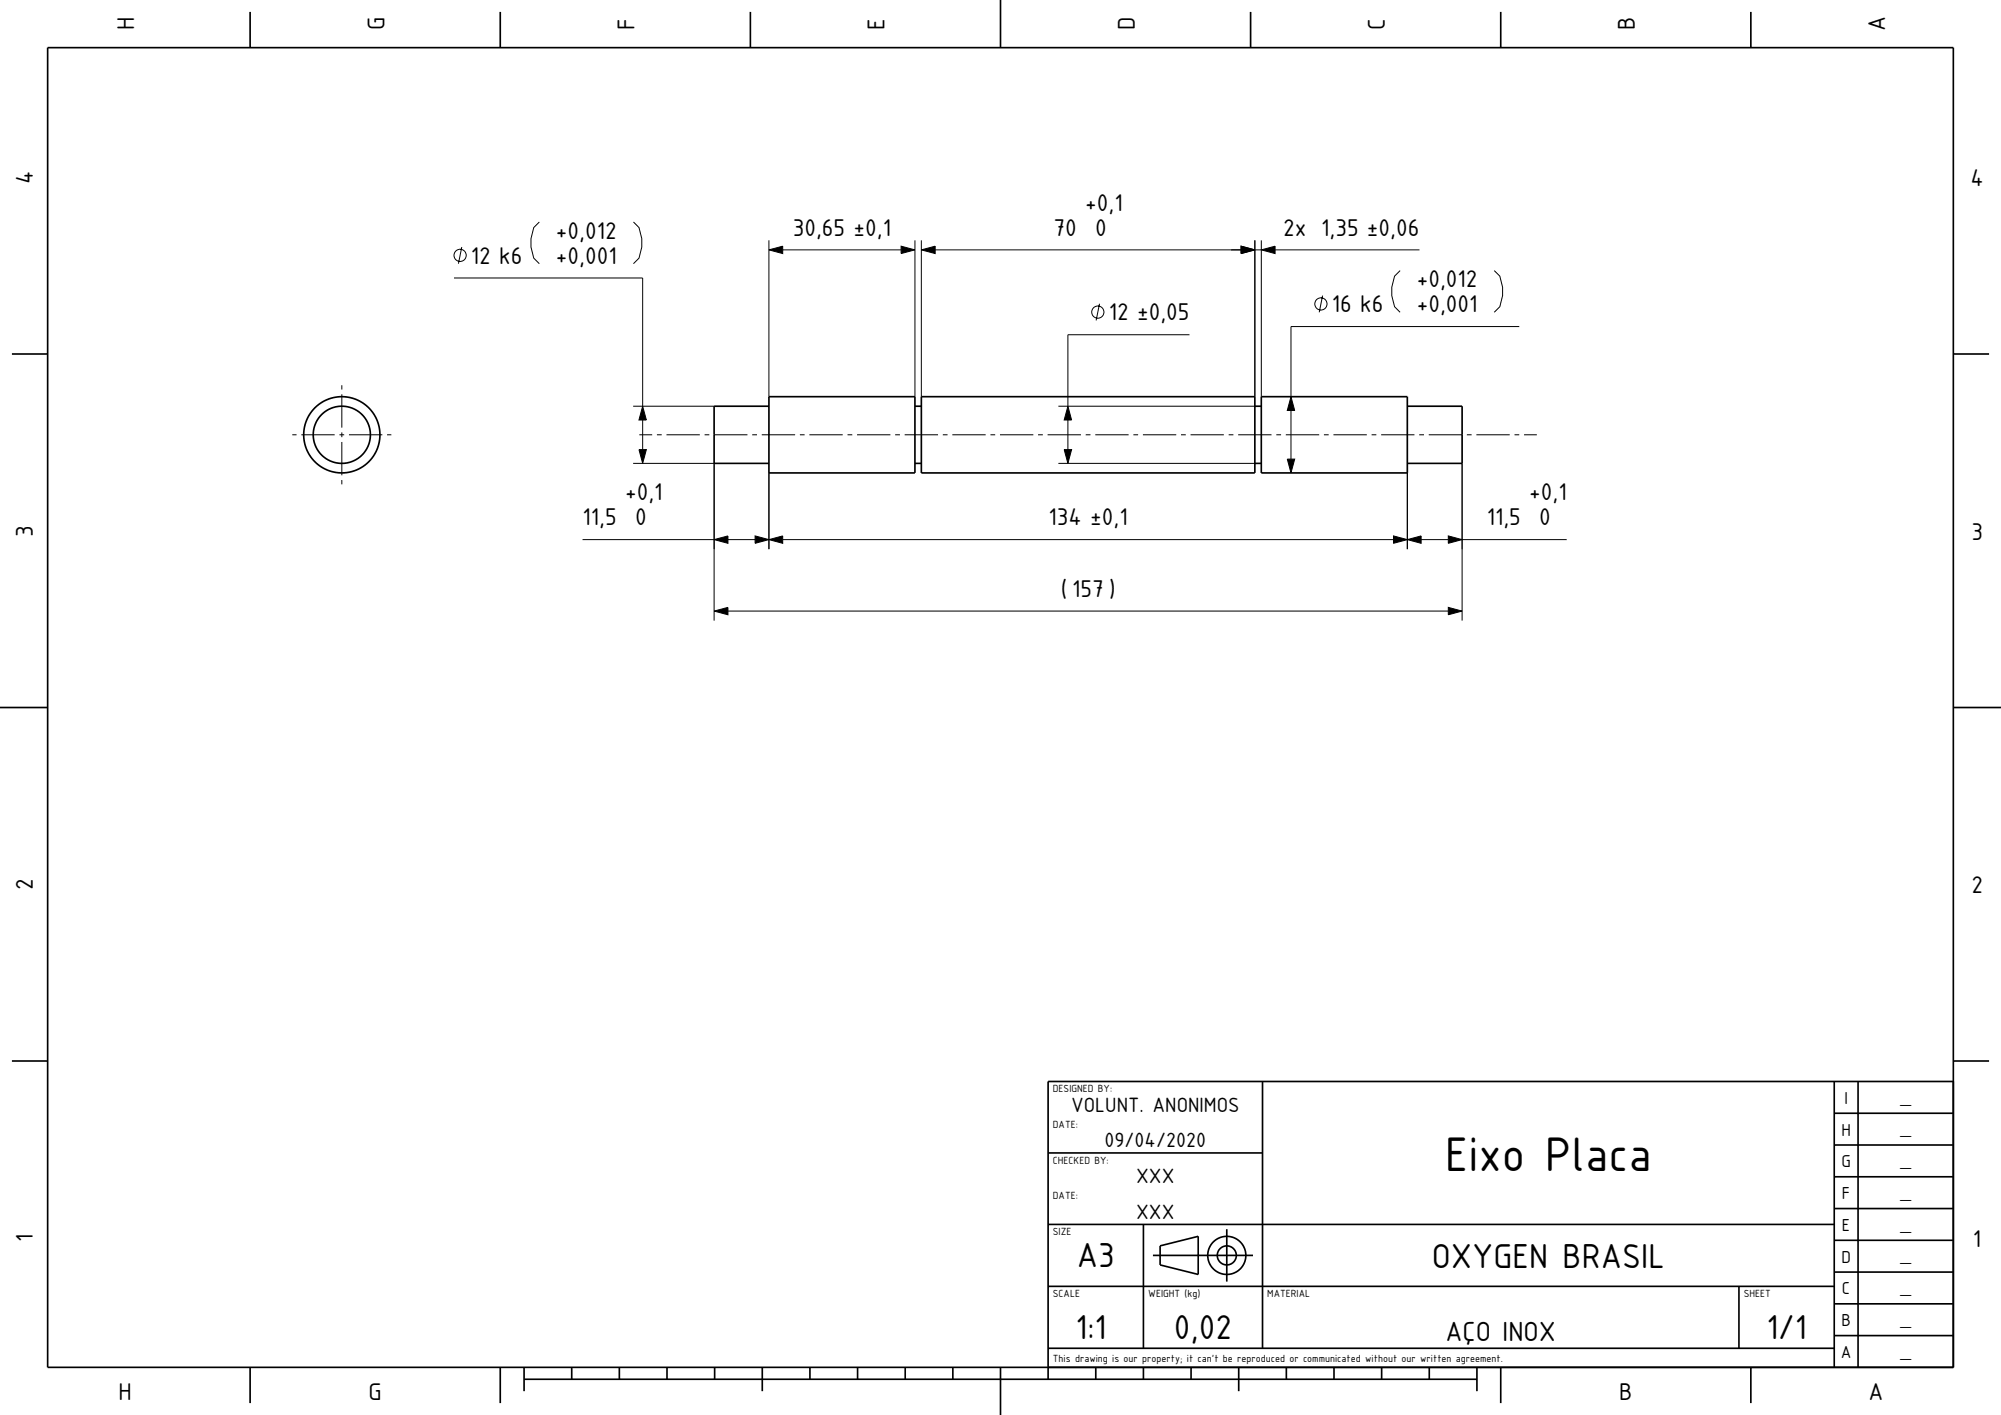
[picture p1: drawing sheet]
<svg xmlns="http://www.w3.org/2000/svg" width="420mm" height="297mm" viewBox="0 0 420 297" stroke-linecap="round" stroke-linejoin="round" font-family="sans-serif">
<g fill="none" stroke="#000" stroke-width=".21">
<path d="M95.3 58.3h39.6v27M96.9 51.8l-.7 3.5M113.2 46.6l-1.2 1.2-.6 2.3v1.7l.6 2.4 1.2 1.1M133 46.6l1.1 1.2 .6 2.3v1.7l-.6 2.4-1.1 1.1M161.4 52.4l2.9-.7v1.5zM161.4 50.4v32.9M164.3 52.4h24.8M189.1 51.7l2.9 .7-2.9 .8zM192 50.4v32.9M193.4 52.4l2.9-.7v1.5zM193.4 50.4v32.9M196.3 52.4h64.2"/>
<path d="M260.5 51.7l2.9 .7-2.9 .8zM263.4 50.4v32.9M263.4 52.4h1.3M264.7 52.4l2.9-.7v1.5zM264.7 50.4v32.9M267.6 52.4h30.3M293.9 56.8l-1.2 1.2-.6 2.3v1.7l.6 2.4 1.2 1.1M313.6 56.8l1.2 1.2 .6 2.3v1.7l-.6 2.4-1.2 1.1M230.8 63.8l-.7 3.5M249.7 70.3h-25.6v15M277.6 62l-.7 3.5M318.9 68.5h-47.9v14.8"/>
<path d="M61.3 91.3h.9M63.2 91.3h7M71.2 91.3h1M71.7 80.9v.9M71.7 82.8v7M71.7 90.8v1M71.7 92.8v7M73.2 91.3h7M81.2 91.3h.9M132.9 97.3h17v33M132.9 85.3h17M134.1 94.4h1.6l-.8 2.9z"/>
<path d="M134.2 91.3h2.7M134.9 85.3l.8 2.9h-1.6zM134.9 88.2v6.2M137.9 91.3h1M139.9 91.3h7M147.9 91.3h1M149.9 91.3h7M157.9 91.3h1M159.9 91.3h7M161.4 99.3v16M167.9 91.3h1M169.9 91.3h7"/>
<path d="M177.9 91.3h1M179.9 91.3h7M187.9 91.3h1M189.9 91.3h7M197.9 91.3h1M199.9 91.3h7M207.9 91.3h1M209.9 91.3h7M217.9 91.3h1M219.9 91.3h7M222.1 97.3h41.3M222.1 85.3h41.3"/>
<path d="M223.4 94.4h1.5l-.8 2.9zM224.1 85.3l.8 2.9h-1.5zM224.1 88.2v6.2M227.9 91.3h1M229.9 91.3h7M237.9 91.3h1M239.9 91.3h7M247.9 91.3h1M249.9 91.3h7M257.9 91.3h1M259.9 91.3h7M267.9 91.3h1"/>
<path d="M269.9 91.3h7M270.2 96.4h1.5l-.7 2.9zM271 83.3l.7 2.9h-1.5zM271 86.2v10.2M277.9 91.3h1M279.9 91.3h7M287.9 91.3h1M289.9 91.3h7M295.4 99.3v16M297.9 91.3h1M299.9 91.3h7M306.9 97.3v33"/>
<path d="M307.9 91.3h1M309.9 91.3h7M317.9 91.3h1M319.9 91.3h2.7M71.7 100.8v.9M122.3 113.3h27.6M149.9 113.3l2.9-.8v1.5zM152.8 113.3h5.7M158.5 112.5l2.9 .8-2.9 .7zM161.4 113.3l2.9-.8v1.5zM164.3 113.3h128.2M292.5 112.5l2.9 .8-2.9 .7z"/>
<path d="M295.4 113.3l2.9-.8v1.5zM298.3 113.3h5.7M304 112.5l2.9 .8-2.9 .7zM306.9 113.3h21.9M149.9 128.3l2.9-.8v1.5zM152.8 128.3h151.2M304 127.5l2.9 .8-2.9 .7z"/>
<circle cx="96.6" cy="53.6" r="1.28"/>
<circle cx="230.4" cy="65.5" r="1.28"/>
<circle cx="277.3" cy="63.8" r="1.28"/>
</g>
<g fill="none" stroke="#000" stroke-width=".35">
<path d="M10 10h400v277h-400zM52.5 2.5v7.5M105 2.5v7.5M157.5 2.5v7.5M210 0v10M262.5 2.5v7.5M315 2.5v7.5M367.5 2.5v7.5M2.5 74.3h7.5M410 74.3h7.5M161.4 85.3h-11.5v12h11.5M161.4 83.3h30.6v16h-30.6z"/>
<path d="M192 97.3h1.4M192 85.3h1.4M193.4 83.3h70v16h-70zM263.4 97.3h1.3M263.4 85.3h1.3M264.7 83.3h30.7v16h-30.7zM295.4 85.3h11.5v12h-11.5M0 148.5h10M410 148.5h10M2.5 222.7h7.5M265 227v56M385 233.7h25"/>
<path d="M385 227v60M390 227v60M410 222.7h7.5M410 227h-190v62.5M220 257h165M220 242h45M240 257v26M257.5 258v11M385 253.7h25M385 247h25M385 240.3h25M220 270h165"/>
<path d="M242 263.5h21M243.5 261.5l8-2v8l-8-2zM365 270v13M385 273.7h25M385 267h25M385 260.3h25M52.5 287v7.5M105 287v7.5M110 289.5h200M110 287v5M120 287v2.5M130 287v2.5"/>
<path d="M140 287v2.5M150 287v2.5M160 287v5M170 287v2.5M180 287v2.5M190 287v2.5M200 287v2.5M210 287v10M220 283h165M230 287v2.5M240 287v2.5M250 287v2.5"/>
<path d="M260 287v5M270 287v2.5M280 287v2.5M290 287v2.5M300 287v2.5M310 287v5M315 287v7.5M367.5 287v7.5M385 280.3h25"/>
<circle cx="71.7" cy="91.3" r="8"/>
<circle cx="71.7" cy="91.3" r="6"/>
<circle cx="257.5" cy="263.5" r="2"/>
<circle cx="257.5" cy="263.5" r="4"/>
</g>
<g fill="#000">
<path d="M161.4 52.4l2.9-.7v1.5z" fill-rule="evenodd"/>
<path d="M189.1 51.7l2.9 .7-2.9 .8z" fill-rule="evenodd"/>
<path d="M193.4 52.4l2.9-.7v1.5z" fill-rule="evenodd"/>
<path d="M260.5 51.7l2.9 .7-2.9 .8z" fill-rule="evenodd"/>
<path d="M260.5 51.7l2.9 .7-2.9 .8z" fill-rule="evenodd"/>
<path d="M264.7 52.4l2.9-.7v1.5z" fill-rule="evenodd"/>
<path d="M134.1 94.4h1.6l-.8 2.9z" fill-rule="evenodd"/>
<path d="M134.9 85.3l.8 2.9h-1.6z" fill-rule="evenodd"/>
<path d="M223.4 94.4h1.5l-.8 2.9z" fill-rule="evenodd"/>
<path d="M224.1 85.3l.8 2.9h-1.5z" fill-rule="evenodd"/>
<path d="M270.2 96.4h1.5l-.7 2.9z" fill-rule="evenodd"/>
<path d="M271 83.3l.7 2.9h-1.5z" fill-rule="evenodd"/>
<path d="M149.9 113.3l2.9-.8v1.5z" fill-rule="evenodd"/>
<path d="M158.5 112.5l2.9 .8-2.9 .7z" fill-rule="evenodd"/>
<path d="M161.4 113.3l2.9-.8v1.5z" fill-rule="evenodd"/>
<path d="M292.5 112.5l2.9 .8-2.9 .7z" fill-rule="evenodd"/>
<path d="M295.4 113.3l2.9-.8v1.5z" fill-rule="evenodd"/>
<path d="M304 112.5l2.9 .8-2.9 .7z" fill-rule="evenodd"/>
<path d="M149.9 128.3l2.9-.8v1.5z" fill-rule="evenodd"/>
<path d="M304 127.5l2.9 .8-2.9 .7z" fill-rule="evenodd"/>
</g>
<text font-size="9.8" x="303.3" y="245.8">Eixo Placa</text>
<g font-size="7">
<text x="226" y="266">A3</text>
<text x="300.5" y="266.2">OXYGEN BRASIL</text>
<text x="225.8" y="281">1:1</text>
<text x="246.4" y="281">0,02</text>
<text x="370.8" y="281">1/1</text>
</g>
<text font-size="5.6" x="303.4" y="281.4">AÇO INOX</text>
<g font-size="4.9">
<text x="28.2" y="6.4" transform="rotate(-90 28.2 6.4)">H</text>
<text x="80.7" y="6.4" transform="rotate(-90 80.7 6.4)">G</text>
<text x="133.2" y="6.2" transform="rotate(-90 133.2 6.2)">F</text>
<text x="185.7" y="6.2" transform="rotate(-90 185.7 6.2)">E</text>
<text x="238.2" y="6.4" transform="rotate(-90 238.2 6.4)">D</text>
<text x="290.7" y="6.2" transform="rotate(-90 290.7 6.2)">C</text>
<text x="343.2" y="6.4" transform="rotate(-90 343.2 6.4)">B</text>
<text x="395.7" y="6.6" transform="rotate(-90 395.7 6.6)">A</text>
<text x="6.9" y="38.6" transform="rotate(-90 6.9 38.6)">4</text>
<text x="413.6" y="39.1">4</text>
<text x="227.8" y="44.2">+0,1</text>
<text x="116.7" y="50.1">+0,012</text>
<text x="166.4" y="49.4">30,65 ±0,1</text>
<text x="221.1" y="49.4">70</text>
<text x="229.9" y="49.4">0</text>
<text x="269.3" y="49.4">2x 1,35 ±0,06</text>
<text x="98.9" y="55.3">12 k6</text>
<text x="116.7" y="55.3">+0,001</text>
<text x="279.5" y="65.5">16 k6</text>
<text x="297.4" y="60.3">+0,012</text>
<text x="297.4" y="65.5">+0,001</text>
<text x="232.7" y="67.3">12 ±0,05</text>
<text x="131.2" y="105">+0,1</text>
<text x="321" y="105">+0,1</text>
<text x="6.9" y="112.6" transform="rotate(-90 6.9 112.6)">3</text>
<text x="122.3" y="110.3">11,5</text>
<text x="133.3" y="110.3">0</text>
<text x="220.1" y="110.3">134 ±0,1</text>
<text x="312.1" y="110.3">11,5</text>
<text x="323.1" y="110.3">0</text>
<text x="413.8" y="113.3">3</text>
<text x="222.7" y="125.3">( 157 )</text>
<text x="6.9" y="186.8" transform="rotate(-90 6.9 186.8)">2</text>
<text x="413.8" y="187.5">2</text>
<text x="6.9" y="260.7" transform="rotate(-90 6.9 260.7)">1</text>
<text x="414.1" y="261.7">1</text>
<text x="24.8" y="293.9">H</text>
<text x="77.4" y="293.9">G</text>
<text x="339.8" y="293.9">B</text>
<text x="392.2" y="293.9">A</text>
</g>
<g font-size="4.2">
<text x="224.8" y="233.3">VOLUNT. ANONIMOS</text>
<text x="231.9" y="240.8">09/04/2020</text>
<text x="238.5" y="248.3">XXX</text>
<text x="238.5" y="255.8">XXX</text>
</g>
<g font-size="3.5">
<text x="387.1" y="231.7">I</text>
<text x="386.5" y="238.4">H</text>
<text x="386.5" y="245">G</text>
<text x="386.6" y="251.7">F</text>
<text x="386.6" y="258.4">E</text>
<text x="386.5" y="265">D</text>
<text x="386.6" y="271.7">C</text>
<text x="386.5" y="278.4">B</text>
<text x="386.4" y="285">A</text>
</g>
<g font-size="2.8">
<text x="399.1" y="231.4">_</text>
<text x="399.1" y="238.1">_</text>
<text x="399.1" y="244.8">_</text>
<text x="399.1" y="251.4">_</text>
<text x="399.1" y="258.1">_</text>
<text x="399.1" y="264.8">_</text>
<text x="399.1" y="271.4">_</text>
<text x="399.1" y="278.1">_</text>
<text x="399.1" y="284.8">_</text>
</g>
<g font-size="2.1">
<text x="221" y="229.2">DESIGNED BY:</text>
<text x="221" y="236.7">DATE:</text>
<text x="221" y="244.2">CHECKED BY:</text>
<text x="221" y="251.7">DATE:</text>
<text x="221" y="259.2">SIZE</text>
<text x="221" y="272.2">SCALE</text>
<text x="241" y="272.2">WEIGHT (kg)</text>
<text x="266" y="272.2">MATERIAL</text>
<text x="366" y="272.2">SHEET</text>
<text x="221" y="285.8">This drawing is our property; it can't be reproduced or communicated without our written agreement.</text>
</g>
</svg>
